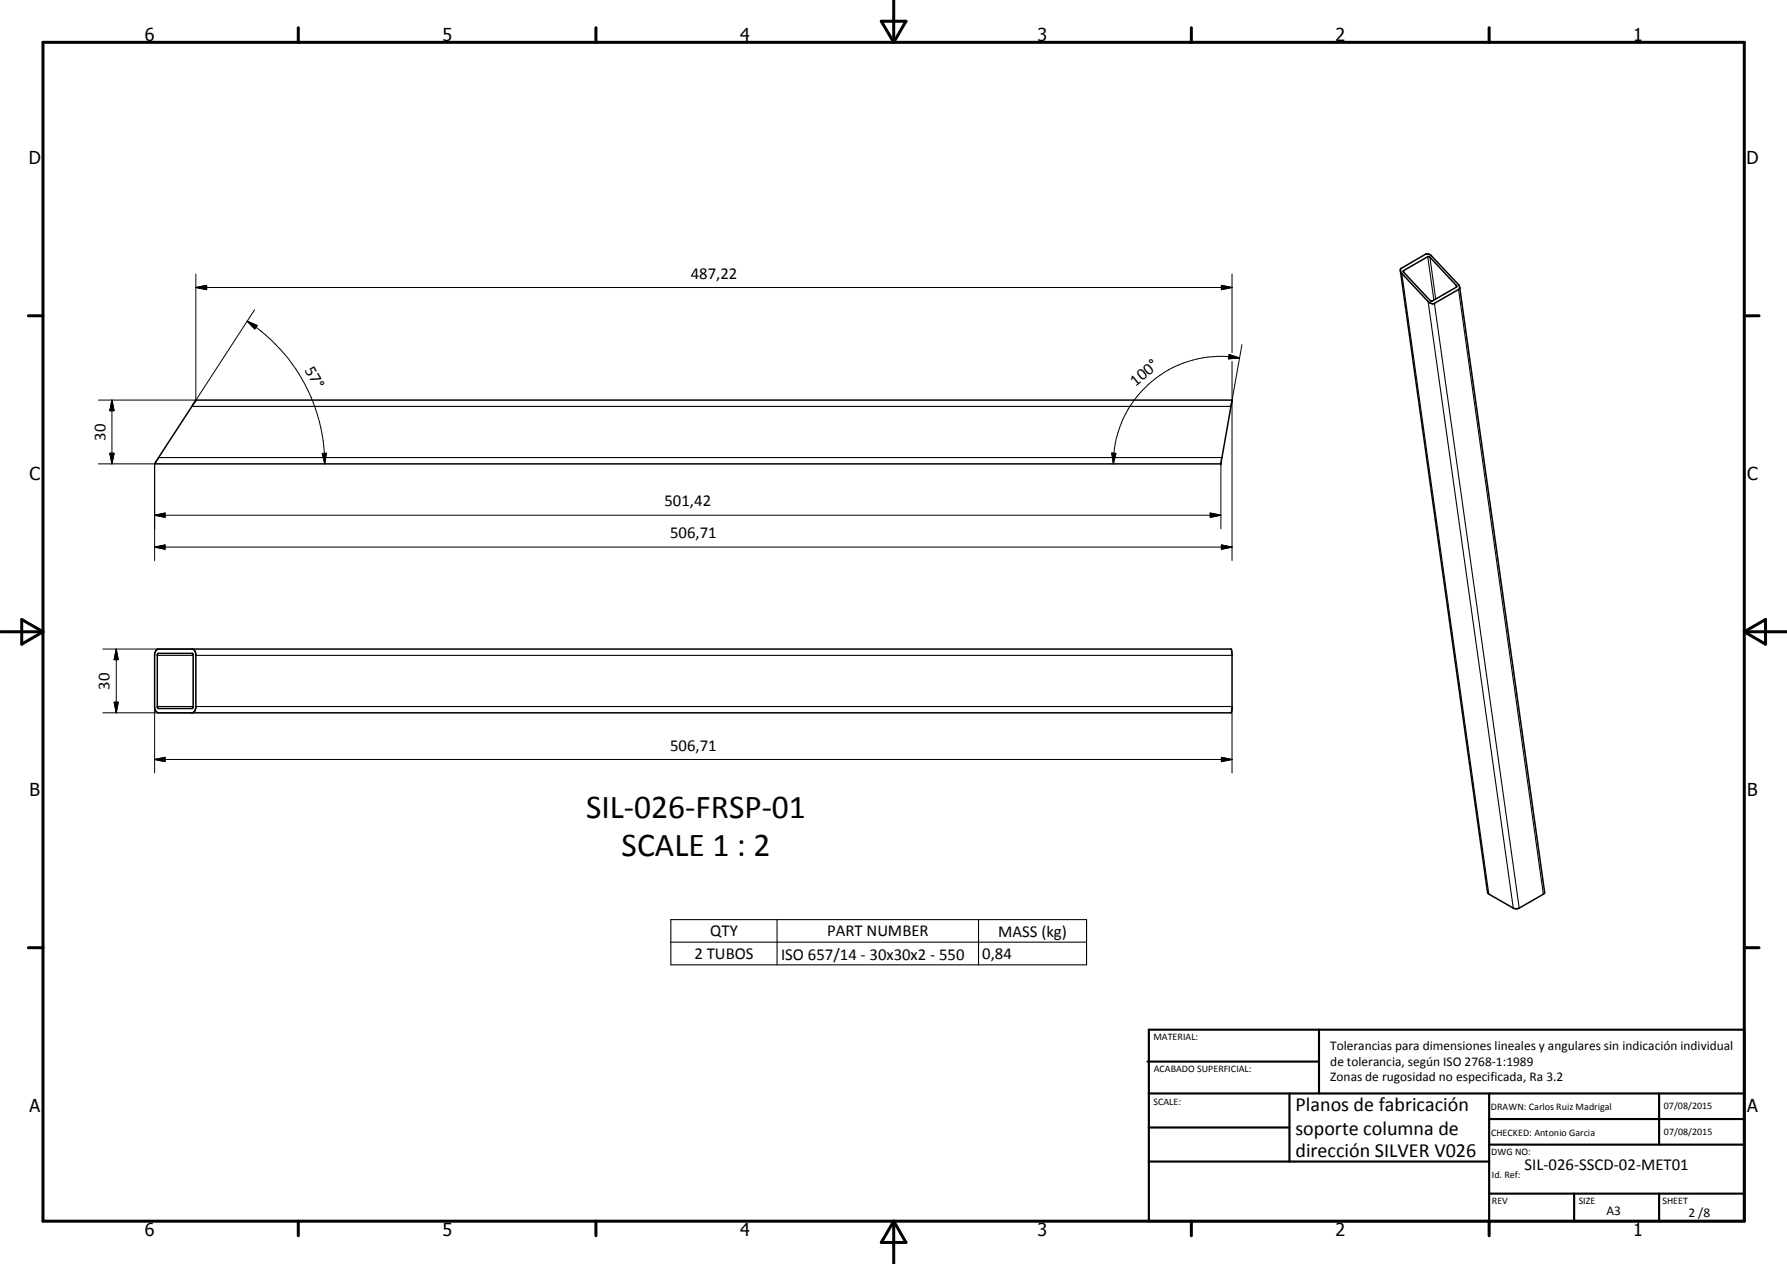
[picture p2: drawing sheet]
<svg xmlns="http://www.w3.org/2000/svg" width="420mm" height="297mm" viewBox="0 0 420 297" stroke-linecap="round" stroke-linejoin="round" font-family="sans-serif">
<path d="M329.3 63.6l20.4 146.1 .3 .4 5.8 3.3 .8 .2 .6-.2 5.7-3.3 .3-.4-20-142.3M329.4 63.1l5.8-3.4h.8l.5 .3 6.5 7 .2 .8-5.9 3.5-.6 .1-.9-.5-6.2-6.6-.3-.6zM330 63.6l5.9-3.3 .3 .2 6.3 6.9-5.9 3.4-.4-.2-6.1-6.6zM330 63.6h.1M46 94h243.7l-2.6 15h-250.7zM36.8 152.7l.4-.2h252.3l.2 1.2v12.6l-.2 1.2h-252.3l-.6-.5-.2-.7v-12.5zM37.1 153.6l8.1-.1 .2 .2v12.5l-.2 .3h-8l-.2-.2v-12.5zM45.3 152.5l.5 .4 .2 .9v12.5l-.2 .9-.5 .3" fill="none" stroke="#000" stroke-width=".35"/>
<g fill="#000">
<circle cx="46" cy="94" r=".18"/>
<circle cx="289.7" cy="94" r=".18"/>
<circle cx="36.4" cy="109" r=".18"/>
<circle cx="287.1" cy="109" r=".18"/>
</g>
<g fill="none" stroke="#000" stroke-width=".25">
<path d="M329.6 64.3l20.4 145.8M330 63.6l.1 .5M335.7 60.3l1.4 10.2M335.8 70.9l20 142.5M336.2 60.5l1.4 9.8M337.3 71.3l19.9 142.1M342.4 67.1v.4M342.9 68l20 142.1M45.1 95.5h244.3M37.3 107.5h250M37 154h8.4M46 154h243.7"/>
<path d="M37 166h8.4M46 166h243.7M157.7 216.1h97.8v10.6h-97.8zM182.7 216.1v10.6M230.1 216.1v10.6M157.7 221.4h97.8"/>
</g>
<g fill="none" stroke="#000" stroke-width=".71">
<path d="M10.1 9.9h400v277.1h-400zM70.1 6.5v3.4M140.1 6.5v3.4M207.2 5h5.8l-2.9 4.9zM210.1 0v9.9M280.1 6.5v3.4M350.1 6.5v3.4M6.7 74.2h3.4M410.1 74.2h3.5M.1 148.5h10M5.1 145.6l5 2.9-5 2.9zM410.1 148.5h10"/>
<path d="M410.1 148.5l5-2.9v5.8zM6.7 222.7h3.4M410.1 222.7h3.5M70.1 287v3.4M140.1 287v3.4M210.1 287v10M210.1 287l2.9 5h-5.8zM280.1 287v3.4M350.1 287v3.4"/>
</g>
<g fill="none" stroke="#000" stroke-width=".51">
<path d="M269.8 249.5h40.3M270.1 242h140v45h-140zM270.1 257h140M303.2 257v16M310.1 242v15M350.1 257v30M390.1 257v12M270.1 265h33.1M270.1 273h80M350.1 269h60M350.1 263h60M350.1 280.5h60"/>
<path d="M370.1 280.5v6.5M390.1 280.5v6.5"/>
</g>
<g fill="none" stroke="#000" stroke-width=".24">
<path d="M46 67.6l2.6-.5v1zM46 67.6h243.7M46 64.4v29.6h-22.9M58.1 75.5l2.4 1-.6 .8zM58.1 75.5a40.1 40.1 0 0 1 18.3 33.5M59.8 72.8l-14.7 22.7M287.2 67.1l2.5 .5-2.5 .5zM289.7 64.4v18.5M26.3 94l.5 2.5h-1zM26.3 94v15M289 83.3l2.4 .8-2.5 .2zM289.7 84.9v46.8"/>
<path d="M291.4 84.1a25.3 25.3 0 0 0-29.6 24.9M292 81l-2.6 14.5M23.1 109h13.3v22.7M25.8 106.5h1l-.5 2.5zM75.8 106.6l.9-.1-.3 2.5zM261.4 106.5l1 .1-.6 2.4zM287.1 109v15.2M36.4 121.1l2.4-.5v1zM36.4 128.6l2.4-.5v1zM36.4 121.1h250.7M36.4 128.6h253.3M284.6 120.6l2.5 .5-2.5 .5z"/>
<path d="M287.2 128.1l2.5 .5-2.5 .5zM24.2 152.5h20.9M27.3 152.5l.5 2.5h-1zM27.3 152.5v15M24.2 167.5h20.9M26.8 165h1l-.5 2.5zM36.4 178.5l2.4-.5v1zM36.4 166v15.7M36.4 178.5h253.3M287.2 178l2.5 .5-2.5 .5zM289.7 166v15.7"/>
</g>
<g fill="#000">
<path d="M46 67.6l2.6-.5v1zM58.1 75.5l2.4 1-.6 .8zM287.2 67.1l2.5 .5-2.5 .5zM26.3 94l.5 2.5h-1zM289 83.3l2.4 .8-2.5 .2zM25.8 106.5h1l-.5 2.5zM75.8 106.6l.9-.1-.3 2.5zM261.4 106.5l1 .1-.6 2.4zM36.4 121.1l2.4-.5v1zM36.4 128.6l2.4-.5v1zM284.6 120.6l2.5 .5-2.5 .5zM287.2 128.1l2.5 .5-2.5 .5z"/>
<path d="M27.3 152.5l.5 2.5h-1zM26.8 165h1l-.5 2.5zM36.4 178.5l2.4-.5v1zM287.2 178l2.5 .5-2.5 .5z"/>
</g>
<g font-size="7.9">
<text x="137.8" y="192.2">SIL-026-FRSP-01</text>
<text x="146.2" y="201.2">SCALE 1 : 2</text>
</g>
<g font-size="4.7">
<text x="304.6" y="261.2">Planos de fabricación</text>
<text x="304.6" y="266.6">soporte columna de</text>
<text x="304.6" y="272">dirección SILVER V026</text>
</g>
<g font-size="4.2">
<text x="34" y="9.6">6</text>
<text x="104" y="9.6">5</text>
<text x="174" y="9.6">4</text>
<text x="244" y="9.6">3</text>
<text x="314" y="9.6">2</text>
<text x="384" y="9.6">1</text>
<text x="6.8" y="38.7">D</text>
<text x="410.6" y="38.7">D</text>
<text x="7" y="112.9">C</text>
<text x="410.8" y="112.9">C</text>
<text x="7" y="187.1">B</text>
<text x="410.8" y="187.1">B</text>
<text x="7" y="261.4">A</text>
<text x="410.8" y="261.4">A</text>
<text x="34" y="290.4">6</text>
<text x="104" y="290.4">5</text>
<text x="174" y="290.4">4</text>
<text x="244" y="290.4">3</text>
<text x="314" y="290.4">2</text>
<text x="384" y="290.4">1</text>
</g>
<g font-size="3.9">
<text x="162.4" y="65.5">487,22</text>
<text x="71.6" y="86.9" transform="rotate(62 71.6 86.9)">57°</text>
<text x="267" y="90.8" transform="rotate(-40 267 90.8)">100°</text>
<text x="24.8" y="103.5" transform="rotate(-90 24.8 103.5)">30</text>
<text x="156.2" y="119">501,42</text>
<text x="157.6" y="126.5">506,71</text>
<text x="25.8" y="162.1" transform="rotate(-90 25.8 162.1)">30</text>
<text x="157.6" y="176.4">506,71</text>
<text x="167" y="220">QTY</text>
<text x="194.5" y="220">PART NUMBER</text>
<text x="234.7" y="220.1">MASS (kg)</text>
<text x="163.3" y="225.3">2 TUBOS</text>
<text x="183.6" y="225.5">ISO 657/14 - 30x30x2 - 550</text>
<text x="231" y="225.3">0,84</text>
<text x="358.5" y="275">SIL-026-SSCD-02-MET01</text>
</g>
<g font-size="3.1">
<text x="312.7" y="246.8">Tolerancias para dimensiones lineales y angulares sin indicación individual</text>
<text x="312.7" y="250.4">de tolerancia, según ISO 2768-1:1989</text>
<text x="312.7" y="254">Zonas de rugosidad no especificada, Ra 3.2</text>
<text x="377.7" y="285.6">A3</text>
<text x="397" y="285.9">2 /8</text>
</g>
<g font-size="2.4">
<text x="271.2" y="244.4">MATERIAL:</text>
<text x="271.3" y="252">ACABADO SUPERFICIAL:</text>
<text x="271.2" y="259.7">SCALE:</text>
<text x="350.6" y="260.8">DRAWN: Carlos Ruiz Madrigal</text>
<text x="391.2" y="260.6">07/08/2015</text>
<text x="350.6" y="267">CHECKED: Antonio Garcia</text>
<text x="391.2" y="266.7">07/08/2015</text>
<text x="350.6" y="271.4">DWG NO:</text>
<text x="350.8" y="276.9">Id. Ref:</text>
<text x="350.8" y="282.8">REV</text>
<text x="371.2" y="282.9">SIZE</text>
<text x="390.9" y="282.9">SHEET</text>
</g>
</svg>
